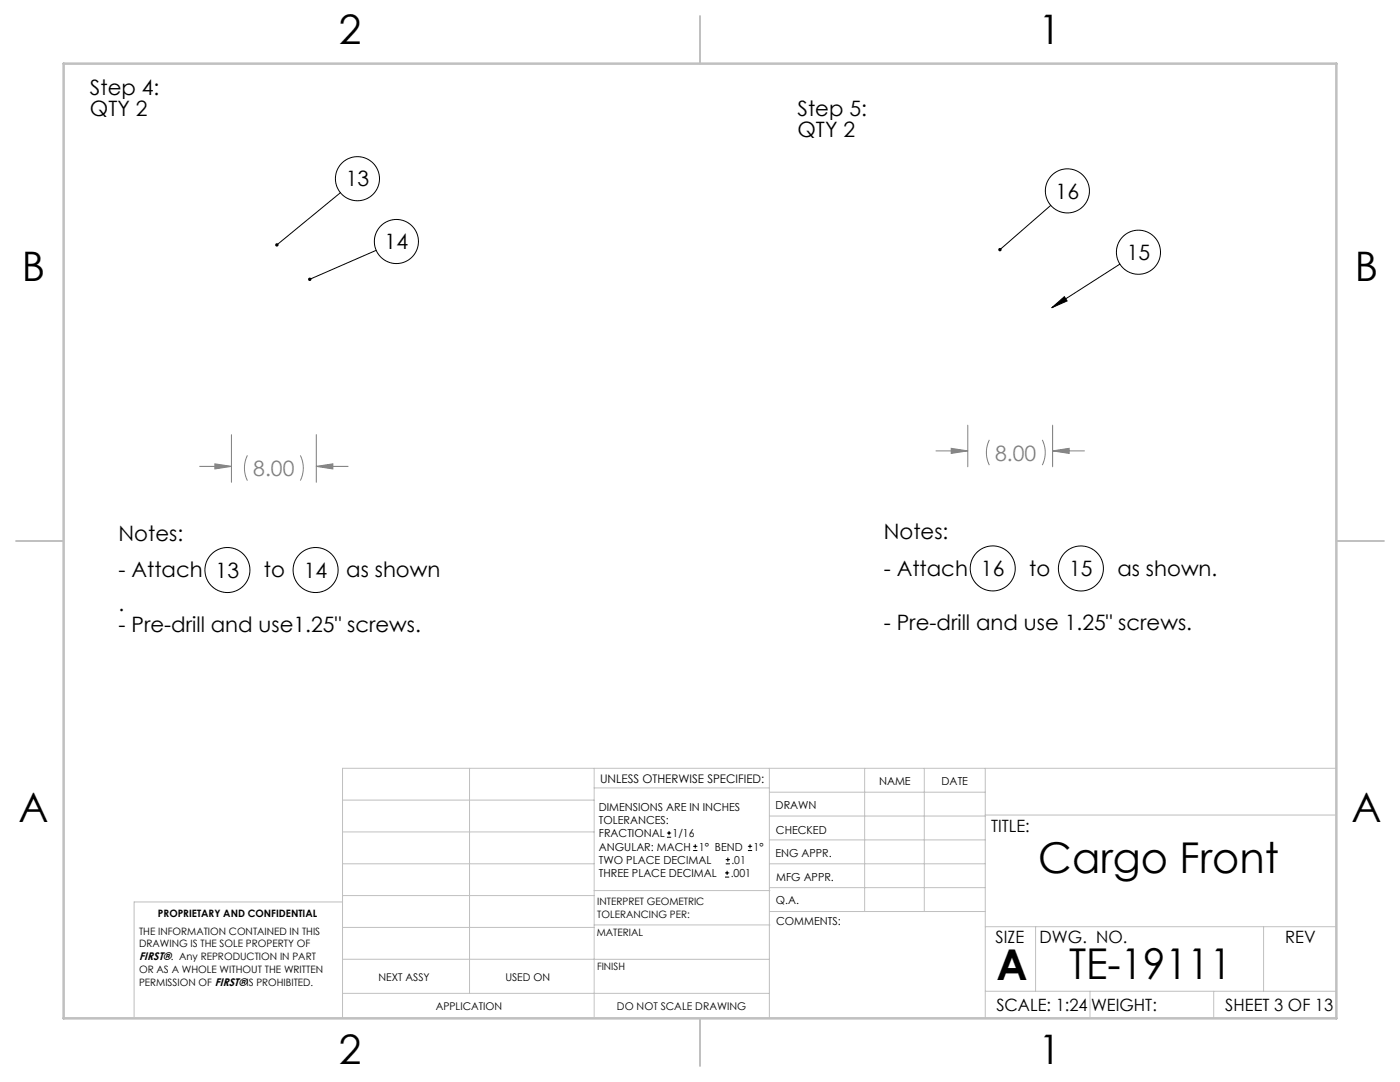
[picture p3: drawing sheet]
<svg xmlns="http://www.w3.org/2000/svg" width="279mm" height="216mm" viewBox="0 0 279 216" stroke-linecap="round" stroke-linejoin="round" font-family="sans-serif">
<g fill="none" stroke="#c0c0c0" stroke-width=".2">
<path d="M68.4 159.7h50.2M93.7 153.3v44.9M118.6 153.3v49.9M118.6 157.2h34.9M153.5 153.3v49.9M153.5 158.1h43.1M172.6 153.3v28.6M184.5 153.3v28.6M196.6 153.3v49.9M266.7 153.3h-198.3v49.9M68.4 178.7h50.2M68.4 172.4h50.2"/>
<path d="M68.4 166h50.2M68.4 180h-41.6v23.2M118.6 177.7h35.1M153.5 167.6h43.1M153.5 162.8h43.1M153.5 172.4h43.1M153.5 177.1h43.1M196.6 162.6h70.1M68.4 198.2h85.1M68.4 185.1h50.2M68.4 191.4h50.2M118.6 191.4h34.9"/>
<path d="M118.6 184.6h35.1M153.7 181.9h42.9M196.6 197.8h70.1M196.6 184.9h70.1M206.7 184.9v12.9M217.5 197.8v5.4M242.2 197.8v5.4M252.2 184.9v12.9"/>
</g>
<path d="M139.7 3.2v9.5M3.2 107.9h9.5M266.7 107.9h9.5M139.7 203.2v9.5" fill="none" stroke="#c0c0c0" stroke-width=".25"/>
<path d="M12.7 12.7h254v190.5h-254z" fill="none" stroke="#c0c0c0" stroke-width=".5"/>
<g fill="none" stroke="#000" stroke-width=".2">
<path d="M67.9 38.5l-12.6 10.4M75.1 49.9l-13.3 5.8M209.7 41l-10.1 8.8M223.5 52.7l-13.6 8.7M209.9 61.4l2.5-2.2 .6 .9z"/>
<circle cx="71.3" cy="35.7" r="4.4"/>
<circle cx="213" cy="38.1" r="4.4"/>
<circle cx="79.1" cy="48.2" r="4.4"/>
<circle cx="227.2" cy="50.3" r="4.4"/>
<circle cx="45.4" cy="113.7" r="4.5"/>
<circle cx="63" cy="113.7" r="4.5"/>
<circle cx="198.1" cy="113.4" r="4.5"/>
<circle cx="215.7" cy="113.4" r="4.5"/>
</g>
<g fill="none" stroke="#808080" stroke-width=".2">
<path d="M39.8 93.1h6.4M42.9 92.6l3.3 .5-3.3 .5zM46.2 86.7v9.5M49.4 90.9a5.6 5.6 0 0 0 0 5M59.9 90.9a5.6 5.6 0 0 1 0 5M63.1 93.1l3.3-.5v1zM63.1 86.7v9.5M63.1 93.1h6.4M186.8 90h6.3M189.8 89.5l3.3 .5-3.3 .5zM193.1 84.8v8.3M197.4 87.8a5.6 5.6 0 0 0 0 5"/>
<path d="M208 87.8a5.6 5.6 0 0 1 0 5M210.1 90l3.3-.5v1zM210.1 84.8v8.3M210.1 90h6.3"/>
</g>
<path d="M55 48.6v.5l.3-.2-.3 .2a.34 .34 0 0 0 .5 0 .34 .34 0 0 0 0-.5 .34 .34 0 0 0-.5 0zM61.6 55.5l-.1 .4 .3-.2-.3 .2a.34 .34 0 0 0 .5 .1 .34 .34 0 0 0 .1-.5 .34 .34 0 0 0-.5 0zM199.3 49.6v.4l.3-.2-.3 .2a.34 .34 0 0 0 .5 .1 .34 .34 0 0 0 0-.5 .34 .34 0 0 0-.5 0zM209.9 61.4l2.5-2.2 .6 .9z" fill="#000"/>
<path d="M42.9 92.6l3.3 .5-3.3 .5zM63.1 93.1l3.3-.5v1zM189.8 89.5l3.3 .5-3.3 .5zM210.1 90l3.3-.5v1z" fill="#808080"/>
<g fill="none" stroke="#000" stroke-width=".2">
<path d="M133.1 167.1h.8M133.1 166.2h.8M133.5 165.8v.8M138.3 169.7h.9M138.3 168.9h.9M138.8 168.5v.8M144.7 175h.8M144.7 174.2h.8M144.8 172.4h.9M144.8 171.5h.9M145.1 173.8v.8M145.3 171.1v.8"/>
<path d="M149.3 169.7h.8M149.3 168.9h.8M149.7 168.5v.8"/>
</g>
<g font-size="8.5">
<text x="207.2" y="174.2">Cargo Front</text>
<text x="198.9" y="195.5">A</text>
<text x="213.4" y="195.4">TE-19111</text>
</g>
<g font-size="8.1">
<text x="67.6" y="8.9">2</text>
<text x="207.3" y="8.9">1</text>
<text x="4.4" y="56.2">B</text>
<text x="270.4" y="56.2">B</text>
<text x="3.7" y="164.1">A</text>
<text x="269.7" y="164.1">A</text>
<text x="67.6" y="212.4">2</text>
<text x="207.3" y="212.4">1</text>
</g>
<g font-size="4.2">
<text x="17.9" y="19">Step 4:</text>
<text x="17.9" y="23.2">QTY 2</text>
<text x="159.2" y="23.2">Step 5:</text>
<text x="159.2" y="27.4">QTY 2</text>
<text x="69" y="37.2">13</text>
<text x="210.7" y="39.6">16</text>
<text x="76.8" y="49.7">14</text>
<text x="224.9" y="51.9">15</text>
<text x="23.7" y="107.9">Notes:</text>
<text x="176.4" y="107.6">Notes:</text>
<text x="23.7" y="115.2">- Attach 13</text>
<text x="52.7" y="115.2">to</text>
<text x="60.6" y="115.2">14</text>
<text x="69.1" y="115.2">as shown</text>
<text x="176.4" y="114.8">- Attach 16</text>
<text x="205.4" y="114.8">to</text>
<text x="213.4" y="114.9">15</text>
<text x="223" y="114.8">as shown.</text>
<text x="23.7" y="121.9">.</text>
<text x="176.4" y="125.8">- Pre-drill and use 1.25&quot; screws.</text>
<text x="23.7" y="126.1">- Pre-drill and use1.25&quot; screws.</text>
</g>
<g font-size="4.2" fill="#808080">
<text x="50.6" y="95">8.00</text>
<text x="198.6" y="91.9">8.00</text>
</g>
<g font-size="3.4">
<text x="197.8" y="166">TITLE:</text>
<text x="198.7" y="188.1">SIZE</text>
<text x="207.5" y="188.1">DWG. NO.</text>
<text x="256.5" y="188.2">REV</text>
<text x="198.8" y="201.7">SCALE: 1:24</text>
<text x="217.7" y="201.8">WEIGHT:</text>
<text x="244.5" y="201.7">SHEET 3 OF 13</text>
</g>
<text font-size="2.4" x="119.8" y="156.2">UNLESS OTHERWISE SPECIFIED:</text>
<g font-size="2.2">
<text x="119.5" y="161.8">DIMENSIONS ARE IN INCHES</text>
<text x="154.8" y="161.4">DRAWN</text>
<text x="175.4" y="156.6">NAME</text>
<text x="187.9" y="156.7">DATE</text>
<text x="119.5" y="164.4">TOLERANCES:</text>
<text x="119.5" y="167.1">FRACTIONAL</text>
<text x="134.2" y="167.1">1/16</text>
<text x="154.9" y="166.3">CHECKED</text>
<text x="119.5" y="172.4">TWO PLACE DECIMAL</text>
<text x="119.5" y="169.7">ANGULAR: MACH</text>
<text x="139.5" y="169.7">1° BEND</text>
<text x="146" y="172.4">.01</text>
<text x="150.4" y="169.7">1°</text>
<text x="154.8" y="171">ENG APPR.</text>
<text x="119.5" y="175">THREE PLACE DECIMAL</text>
<text x="145.8" y="175">.001</text>
<text x="154.9" y="175.7">MFG APPR.</text>
<text x="154.9" y="180.4">Q.A.</text>
<text x="154.9" y="184.6">COMMENTS:</text>
<text x="27.8" y="191.6">FIRST®. Any REPRODUCTION IN PART</text>
</g>
<g font-size="2.1">
<text x="75.5" y="195.7">NEXT ASSY</text>
<text x="100.9" y="195.7">USED ON</text>
<text x="86.9" y="201.5">APPLICATION</text>
<text x="123.1" y="201.6">DO NOT SCALE DRAWING</text>
</g>
<g font-size="2">
<text x="31.5" y="182.9">PROPRIETARY AND CONFIDENTIAL</text>
<text x="119.2" y="180.6">INTERPRET GEOMETRIC</text>
<text x="119.2" y="183.1">TOLERANCING PER:</text>
<text x="27.8" y="186.5">THE INFORMATION CONTAINED IN THIS</text>
<text x="27.8" y="189">DRAWING IS THE SOLE PROPERTY OF</text>
<text x="119.1" y="186.7">MATERIAL</text>
<text x="27.8" y="194.1">OR AS A WHOLE WITHOUT THE WRITTEN</text>
<text x="27.8" y="196.7">PERMISSION OF FIRST®IS PROHIBITED.</text>
<text x="119.1" y="193.5">FINISH</text>
</g>
</svg>
